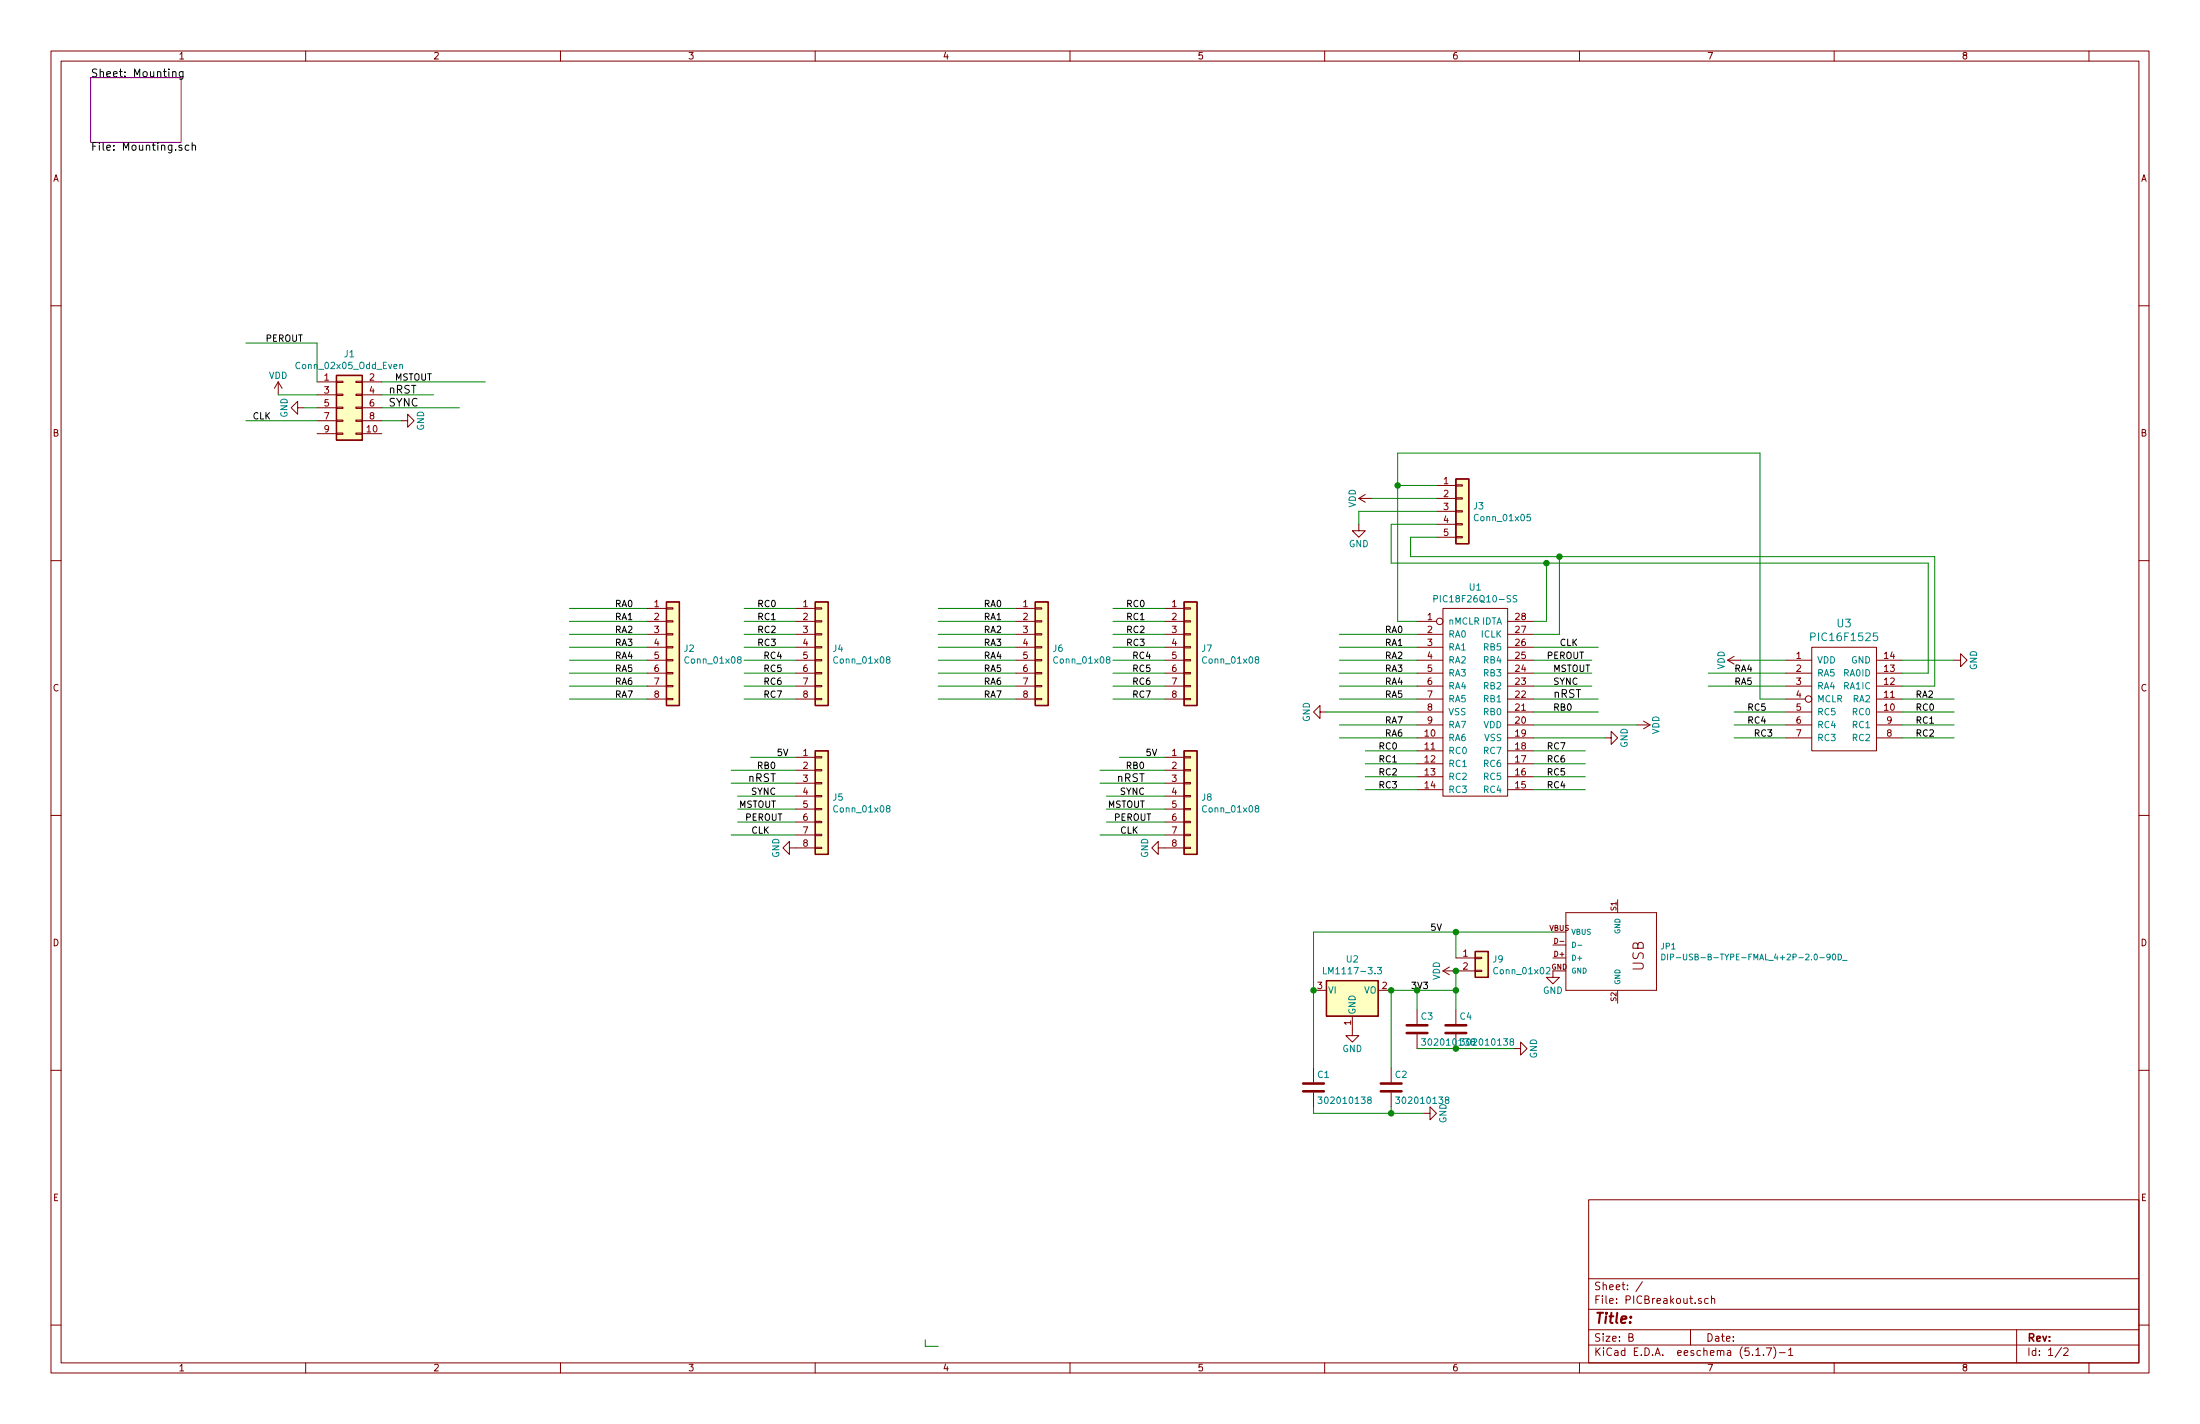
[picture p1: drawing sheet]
EESchema Schematic File Version 4
EELAYER 30 0
EELAYER END
$Descr B 17000 11000
encoding utf-8
Sheet 1 2
Title ""
Date ""
Rev ""
Comp ""
Comment1 ""
Comment2 ""
Comment3 ""
Comment4 ""
$EndDescr
$Sheet
S 700  600  700  500 
U 5BA655A7
F0 "Mounting" 60
F1 "Mounting.sch" 60
$EndSheet
Wire Wire Line
	7250 10400 7150 10400
Wire Wire Line
	7150 10400 7150 10350
$Comp
L power:VDD #PWR05
U 1 1
P 2150 3050
F 0 "#PWR05" H 2150 2900 50  0001 C CNN
F 1 "VDD" H 2150 3200 50  0000 C CNN
F 2 "" H 2150 3050 50  0001 C CNN
F 3 "" H 2150 3050 50  0001 C CNN
	1    2150 3050
	1    0    0    -1  
$EndComp
$Comp
L power:GND #PWR08
U 1 1
P 3100 3250
F 0 "#PWR08" H 3100 3000 50  0001 C CNN
F 1 "GND" H 3100 3100 50  0000 C CNN
F 2 "" H 3100 3250 50  0001 C CNN
F 3 "" H 3100 3250 50  0001 C CNN
	1    3100 3250
	0    -1   -1   0   
$EndComp
Text Label 3000 3050 0    60   ~ 0
nRST
Wire Wire Line
	2950 3250 3100 3250
Wire Wire Line
	2950 3050 3350 3050
Wire Wire Line
	3550 3150 2950 3150
Text Label 3000 3150 0    60   ~ 0
SYNC
Wire Wire Line
	2150 3050 2450 3050
Wire Wire Line
	2350 3150 2450 3150
Text Label 3050 2950 0    50   ~ 0
MSTOUT
$Comp
L power:GND #PWR06
U 1 1
P 2350 3150
F 0 "#PWR06" H 2350 2900 50  0001 C CNN
F 1 "GND" H 2350 3000 50  0000 C CNN
F 2 "" H 2350 3150 50  0001 C CNN
F 3 "" H 2350 3150 50  0001 C CNN
	1    2350 3150
	0    1    1    0   
$EndComp
Wire Wire Line
	10150 8550 10150 8600
Wire Wire Line
	10750 8600 10750 8550
Connection ~ 10750 8600
$Comp
L power:GND #PWR?
U 1 1
P 11000 8600
AR Path="/5CFC7757/5D07AF23" Ref="#PWR?"  Part="1" 
AR Path="/5CFEE74D/5D07AF23" Ref="#PWR?"  Part="1" 
AR Path="/5CE81FF5/5D07AF23" Ref="#PWR?"  Part="1" 
AR Path="/5CE982AE/5D07AF23" Ref="#PWR?"  Part="1" 
AR Path="/5BA655A7/5D01C728/5D07AF23" Ref="#PWR?"  Part="1" 
AR Path="/5D01CD70/5D07AF23" Ref="#PWR?"  Part="1" 
AR Path="/5D08CCAD/5D07AF23" Ref="#PWR?"  Part="1" 
AR Path="/5D117FD0/5D07AF23" Ref="#PWR?"  Part="1" 
AR Path="/5D07AF23" Ref="#PWR019"  Part="1" 
F 0 "#PWR019" H 11000 8350 50  0001 C CNN
F 1 "GND" H 11000 8450 50  0000 C CNN
F 2 "" H 11000 8600 50  0001 C CNN
F 3 "" H 11000 8600 50  0001 C CNN
	1    11000 8600
	0    -1   -1   0   
$EndComp
Wire Wire Line
	10750 8600 11000 8600
Wire Wire Line
	2950 2950 3750 2950
$Comp
L CLRLibrary:PIC18F24Q10_SO U1
U 1 1
P 11400 4650
F 0 "U1" H 11400 4765 50  0000 C CNN
F 1 "PIC18F26Q10-SS" H 11400 4674 50  0000 C CNN
F 2 "Package_SO:SSOP-28_5.3x10.2mm_P0.65mm" H 11500 4700 50  0001 C CNN
F 3 "" H 11500 4700 50  0001 C CNN
	1    11400 4650
	1    0    0    -1  
$EndComp
$Comp
L Connector_Generic:Conn_01x05 J3
U 1 1
P 11300 3950
F 0 "J3" H 11380 3992 50  0000 L CNN
F 1 "Conn_01x05" H 11380 3901 50  0000 L CNN
F 2 "Connector_PinHeader_2.54mm:PinHeader_1x06_P2.54mm_Vertical" H 11300 3950 50  0001 C CNN
F 3 "~" H 11300 3950 50  0001 C CNN
	1    11300 3950
	1    0    0    -1  
$EndComp
Wire Wire Line
	11100 3750 10800 3750
Wire Wire Line
	10800 3750 10800 4800
Wire Wire Line
	10800 4800 10950 4800
Wire Wire Line
	11100 4050 10750 4050
Wire Wire Line
	10750 4050 10750 4350
Wire Wire Line
	10750 4350 11950 4350
Wire Wire Line
	11950 4350 11950 4800
Wire Wire Line
	11950 4800 11850 4800
Wire Wire Line
	11850 4900 12050 4900
Wire Wire Line
	12050 4900 12050 4300
Wire Wire Line
	12050 4300 10900 4300
Wire Wire Line
	10900 4300 10900 4150
Wire Wire Line
	10900 4150 11100 4150
$Comp
L power:VDD #PWR?
U 1 1
P 10600 3850
AR Path="/5CFC7757/5F124115" Ref="#PWR?"  Part="1" 
AR Path="/5CFEE74D/5F124115" Ref="#PWR?"  Part="1" 
AR Path="/5CE81FF5/5F124115" Ref="#PWR?"  Part="1" 
AR Path="/5CE982AE/5F124115" Ref="#PWR?"  Part="1" 
AR Path="/5BA655A7/5D01C728/5F124115" Ref="#PWR?"  Part="1" 
AR Path="/5D01CD70/5F124115" Ref="#PWR?"  Part="1" 
AR Path="/5D08CCAD/5F124115" Ref="#PWR?"  Part="1" 
AR Path="/5D117FD0/5F124115" Ref="#PWR?"  Part="1" 
AR Path="/5F124115" Ref="#PWR0103"  Part="1" 
F 0 "#PWR0103" H 10600 3700 50  0001 C CNN
F 1 "VDD" H 10600 4000 50  0000 C CNN
F 2 "" H 10600 3850 50  0001 C CNN
F 3 "" H 10600 3850 50  0001 C CNN
	1    10600 3850
	0    -1   -1   0   
$EndComp
Wire Wire Line
	11100 3850 10600 3850
$Comp
L power:GND #PWR0104
U 1 1
P 10500 4050
F 0 "#PWR0104" H 10500 3800 50  0001 C CNN
F 1 "GND" H 10500 3900 50  0000 C CNN
F 2 "" H 10500 4050 50  0001 C CNN
F 3 "" H 10500 4050 50  0001 C CNN
	1    10500 4050
	1    0    0    -1  
$EndComp
Wire Wire Line
	11100 3950 10500 3950
Wire Wire Line
	10500 3950 10500 4050
Text Label 10700 4900 0    50   ~ 0
RA0
Text Label 10700 5000 0    50   ~ 0
RA1
Text Label 10700 5100 0    50   ~ 0
RA2
Text Label 10700 5200 0    50   ~ 0
RA3
Text Label 10700 5300 0    50   ~ 0
RA4
Text Label 10700 5400 0    50   ~ 0
RA5
Text Label 10700 5700 0    50   ~ 0
RA6
Text Label 10700 5600 0    50   ~ 0
RA7
Wire Wire Line
	10950 4900 10350 4900
Wire Wire Line
	10950 5000 10350 5000
Wire Wire Line
	10950 5100 10350 5100
Wire Wire Line
	10950 5200 10350 5200
Wire Wire Line
	10950 5300 10350 5300
Wire Wire Line
	10950 5400 10350 5400
Wire Wire Line
	10950 5600 10350 5600
Wire Wire Line
	10950 5700 10350 5700
Text Label 10650 5800 0    50   ~ 0
RC0
Text Label 10650 5900 0    50   ~ 0
RC1
Text Label 10650 6000 0    50   ~ 0
RC2
Text Label 11950 6100 0    50   ~ 0
RC4
Text Label 11950 6000 0    50   ~ 0
RC5
Text Label 11950 5900 0    50   ~ 0
RC6
Text Label 11950 5800 0    50   ~ 0
RC7
Wire Wire Line
	10550 5900 10950 5900
Text Label 10650 6100 0    50   ~ 0
RC3
Wire Wire Line
	10550 5800 10950 5800
Wire Wire Line
	10550 6100 10950 6100
Wire Wire Line
	10550 6000 10950 6000
Wire Wire Line
	11850 5900 12250 5900
Wire Wire Line
	11850 5800 12250 5800
Wire Wire Line
	11850 6100 12250 6100
Wire Wire Line
	11850 6000 12250 6000
Wire Wire Line
	12350 5000 11850 5000
Text Label 12050 5000 0    50   ~ 0
CLK
Wire Wire Line
	12300 5100 11850 5100
Text Label 11950 5100 0    50   ~ 0
PEROUT
Wire Wire Line
	12300 5200 11850 5200
Text Label 12000 5200 0    50   ~ 0
MSTOUT
Wire Wire Line
	12300 5300 11850 5300
Text Label 12000 5300 0    50   ~ 0
SYNC
$Comp
L power:GND #PWR?
U 1 1
P 10250 5500
AR Path="/5CFC7757/5F2369A8" Ref="#PWR?"  Part="1" 
AR Path="/5CFEE74D/5F2369A8" Ref="#PWR?"  Part="1" 
AR Path="/5CE81FF5/5F2369A8" Ref="#PWR?"  Part="1" 
AR Path="/5CE982AE/5F2369A8" Ref="#PWR?"  Part="1" 
AR Path="/5BA655A7/5D01C728/5F2369A8" Ref="#PWR?"  Part="1" 
AR Path="/5D01CD70/5F2369A8" Ref="#PWR?"  Part="1" 
AR Path="/5D08CCAD/5F2369A8" Ref="#PWR?"  Part="1" 
AR Path="/5D117FD0/5F2369A8" Ref="#PWR?"  Part="1" 
AR Path="/5F2369A8" Ref="#PWR0107"  Part="1" 
F 0 "#PWR0107" H 10250 5250 50  0001 C CNN
F 1 "GND" H 10250 5350 50  0000 C CNN
F 2 "" H 10250 5500 50  0001 C CNN
F 3 "" H 10250 5500 50  0001 C CNN
	1    10250 5500
	0    1    1    0   
$EndComp
$Comp
L power:GND #PWR?
U 1 1
P 12400 5700
AR Path="/5CFC7757/5F236A33" Ref="#PWR?"  Part="1" 
AR Path="/5CFEE74D/5F236A33" Ref="#PWR?"  Part="1" 
AR Path="/5CE81FF5/5F236A33" Ref="#PWR?"  Part="1" 
AR Path="/5CE982AE/5F236A33" Ref="#PWR?"  Part="1" 
AR Path="/5BA655A7/5D01C728/5F236A33" Ref="#PWR?"  Part="1" 
AR Path="/5D01CD70/5F236A33" Ref="#PWR?"  Part="1" 
AR Path="/5D08CCAD/5F236A33" Ref="#PWR?"  Part="1" 
AR Path="/5D117FD0/5F236A33" Ref="#PWR?"  Part="1" 
AR Path="/5F236A33" Ref="#PWR0108"  Part="1" 
F 0 "#PWR0108" H 12400 5450 50  0001 C CNN
F 1 "GND" H 12400 5550 50  0000 C CNN
F 2 "" H 12400 5700 50  0001 C CNN
F 3 "" H 12400 5700 50  0001 C CNN
	1    12400 5700
	0    -1   -1   0   
$EndComp
Wire Wire Line
	10950 5500 10250 5500
Wire Wire Line
	12400 5700 11850 5700
Wire Wire Line
	12650 5600 11850 5600
$Comp
L Connector_Generic:Conn_02x05_Odd_Even J1
U 1 1
P 2650 3150
F 0 "J1" H 2700 3567 50  0000 C CNN
F 1 "Conn_02x05_Odd_Even" H 2700 3476 50  0000 C CNN
F 2 "CLRLibrary:RibbonCableSocket_10_OddEven" H 2650 3150 50  0001 C CNN
F 3 "~" H 2650 3150 50  0001 C CNN
	1    2650 3150
	1    0    0    -1  
$EndComp
Wire Wire Line
	2450 2950 2450 2650
Wire Wire Line
	2450 2650 1900 2650
Wire Wire Line
	1900 3250 2450 3250
Text Label 2050 2650 0    50   ~ 0
PEROUT
Text Label 1950 3250 0    50   ~ 0
CLK
$Comp
L CLRLibrary:PIC16F1525 U3
U 1 1
P 14000 4850
F 0 "U3" H 14250 4887 60  0000 C CNN
F 1 "PIC16F1525" H 14250 4781 60  0000 C CNN
F 2 "Package_SO:SO-14_3.9x8.65mm_P1.27mm" H 14000 4850 60  0001 C CNN
F 3 "" H 14000 4850 60  0001 C CNN
	1    14000 4850
	1    0    0    -1  
$EndComp
$Comp
L CLRLibrary:DIP-USB-B-TYPE-FMAL_4+2P-2.0-90D_ JP1
U 1 1
P 12100 7350
F 0 "JP1" H 12828 7392 45  0000 L CNN
F 1 "DIP-USB-B-TYPE-FMAL_4+2P-2.0-90D_" H 12828 7308 45  0000 L CNN
F 2 "CLRConnector:USB4+2-2.5-90D-15.8X12MM" H 12100 7350 50  0001 C CNN
F 3 "" H 12100 7350 50  0001 C CNN
F 4 "320010018" H 12130 7500 20  0001 C CNN "SKU"
	1    12100 7350
	1    0    0    -1  
$EndComp
$Comp
L Regulator_Linear:LM1117-3.3 U2
U 1 1
P 10450 7650
F 0 "U2" H 10450 7892 50  0000 C CNN
F 1 "LM1117-3.3" H 10450 7801 50  0000 C CNN
F 2 "Package_TO_SOT_SMD:SOT-223-3_TabPin2" H 10450 7650 50  0001 C CNN
F 3 "http://www.ti.com/lit/ds/symlink/lm1117.pdf" H 10450 7650 50  0001 C CNN
	1    10450 7650
	1    0    0    -1  
$EndComp
Wire Wire Line
	10150 8600 10750 8600
Wire Wire Line
	12000 7200 11250 7200
Wire Wire Line
	10150 7200 10150 7650
Connection ~ 10150 7650
Wire Wire Line
	10150 7650 10150 8250
Wire Wire Line
	10750 8250 10750 7650
Connection ~ 10750 7650
Text Label 11050 7200 0    50   ~ 0
5V
Text Label 10900 7650 0    50   ~ 0
3V3
$Comp
L power:GND #PWR?
U 1 1
P 12000 7500
AR Path="/5CFC7757/600E2F4E" Ref="#PWR?"  Part="1" 
AR Path="/5CFEE74D/600E2F4E" Ref="#PWR?"  Part="1" 
AR Path="/5CE81FF5/600E2F4E" Ref="#PWR?"  Part="1" 
AR Path="/5CE982AE/600E2F4E" Ref="#PWR?"  Part="1" 
AR Path="/5BA655A7/5D01C728/600E2F4E" Ref="#PWR?"  Part="1" 
AR Path="/5D01CD70/600E2F4E" Ref="#PWR?"  Part="1" 
AR Path="/5D08CCAD/600E2F4E" Ref="#PWR?"  Part="1" 
AR Path="/5D117FD0/600E2F4E" Ref="#PWR?"  Part="1" 
AR Path="/600E2F4E" Ref="#PWR04"  Part="1" 
F 0 "#PWR04" H 12000 7250 50  0001 C CNN
F 1 "GND" H 12000 7350 50  0000 C CNN
F 2 "" H 12000 7500 50  0001 C CNN
F 3 "" H 12000 7500 50  0001 C CNN
	1    12000 7500
	1    0    0    -1  
$EndComp
$Comp
L Connector_Generic:Conn_01x02 J9
U 1 1
P 11450 7400
F 0 "J9" H 11530 7392 50  0000 L CNN
F 1 "Conn_01x02" H 11530 7301 50  0000 L CNN
F 2 "CLRConnector:H2-2.54" H 11450 7400 50  0001 C CNN
F 3 "~" H 11450 7400 50  0001 C CNN
	1    11450 7400
	1    0    0    -1  
$EndComp
Wire Wire Line
	11250 7500 11250 7650
Wire Wire Line
	10750 7650 10950 7650
Wire Wire Line
	11250 7400 11250 7200
Connection ~ 11250 7200
Wire Wire Line
	11250 7200 10150 7200
$Comp
L power:VDD #PWR?
U 1 1
P 11250 7500
AR Path="/5CFC7757/600FC25F" Ref="#PWR?"  Part="1" 
AR Path="/5CFEE74D/600FC25F" Ref="#PWR?"  Part="1" 
AR Path="/5CE81FF5/600FC25F" Ref="#PWR?"  Part="1" 
AR Path="/5CE982AE/600FC25F" Ref="#PWR?"  Part="1" 
AR Path="/5BA655A7/5D01C728/600FC25F" Ref="#PWR?"  Part="1" 
AR Path="/5D01CD70/600FC25F" Ref="#PWR?"  Part="1" 
AR Path="/5D08CCAD/600FC25F" Ref="#PWR?"  Part="1" 
AR Path="/5D117FD0/600FC25F" Ref="#PWR?"  Part="1" 
AR Path="/600FC25F" Ref="#PWR03"  Part="1" 
F 0 "#PWR03" H 11250 7350 50  0001 C CNN
F 1 "VDD" H 11250 7650 50  0000 C CNN
F 2 "" H 11250 7500 50  0001 C CNN
F 3 "" H 11250 7500 50  0001 C CNN
	1    11250 7500
	0    -1   -1   0   
$EndComp
Connection ~ 11250 7500
Wire Wire Line
	12050 4300 14950 4300
Wire Wire Line
	14950 4300 14950 5300
Wire Wire Line
	14950 5300 14700 5300
Connection ~ 12050 4300
Wire Wire Line
	11950 4350 14900 4350
Wire Wire Line
	14900 4350 14900 5200
Wire Wire Line
	14900 5200 14700 5200
Connection ~ 11950 4350
Wire Wire Line
	10800 3750 10800 3500
Wire Wire Line
	10800 3500 13600 3500
Wire Wire Line
	13600 3500 13600 5400
Wire Wire Line
	13600 5400 13800 5400
Connection ~ 10800 3750
$Comp
L power:VDD #PWR?
U 1 1
P 13450 5100
AR Path="/5CFC7757/6012BD57" Ref="#PWR?"  Part="1" 
AR Path="/5CFEE74D/6012BD57" Ref="#PWR?"  Part="1" 
AR Path="/5CE81FF5/6012BD57" Ref="#PWR?"  Part="1" 
AR Path="/5CE982AE/6012BD57" Ref="#PWR?"  Part="1" 
AR Path="/5BA655A7/5D01C728/6012BD57" Ref="#PWR?"  Part="1" 
AR Path="/5D01CD70/6012BD57" Ref="#PWR?"  Part="1" 
AR Path="/5D08CCAD/6012BD57" Ref="#PWR?"  Part="1" 
AR Path="/5D117FD0/6012BD57" Ref="#PWR?"  Part="1" 
AR Path="/6012BD57" Ref="#PWR09"  Part="1" 
F 0 "#PWR09" H 13450 4950 50  0001 C CNN
F 1 "VDD" H 13450 5250 50  0000 C CNN
F 2 "" H 13450 5100 50  0001 C CNN
F 3 "" H 13450 5100 50  0001 C CNN
	1    13450 5100
	0    -1   -1   0   
$EndComp
$Comp
L power:GND #PWR010
U 1 1
P 15100 5100
F 0 "#PWR010" H 15100 4850 50  0001 C CNN
F 1 "GND" H 15100 4950 50  0000 C CNN
F 2 "" H 15100 5100 50  0001 C CNN
F 3 "" H 15100 5100 50  0001 C CNN
	1    15100 5100
	0    -1   -1   0   
$EndComp
$Comp
L power:VDD #PWR?
U 1 1
P 12650 5600
AR Path="/5CFC7757/6012C698" Ref="#PWR?"  Part="1" 
AR Path="/5CFEE74D/6012C698" Ref="#PWR?"  Part="1" 
AR Path="/5CE81FF5/6012C698" Ref="#PWR?"  Part="1" 
AR Path="/5CE982AE/6012C698" Ref="#PWR?"  Part="1" 
AR Path="/5BA655A7/5D01C728/6012C698" Ref="#PWR?"  Part="1" 
AR Path="/5D01CD70/6012C698" Ref="#PWR?"  Part="1" 
AR Path="/5D08CCAD/6012C698" Ref="#PWR?"  Part="1" 
AR Path="/5D117FD0/6012C698" Ref="#PWR?"  Part="1" 
AR Path="/6012C698" Ref="#PWR07"  Part="1" 
F 0 "#PWR07" H 12650 5450 50  0001 C CNN
F 1 "VDD" H 12650 5750 50  0000 C CNN
F 2 "" H 12650 5600 50  0001 C CNN
F 3 "" H 12650 5600 50  0001 C CNN
	1    12650 5600
	0    1    1    0   
$EndComp
Text Label 12000 5400 0    60   ~ 0
nRST
Wire Wire Line
	11850 5400 12350 5400
Wire Wire Line
	11850 5500 12350 5500
Text Label 12000 5500 0    50   ~ 0
RB0
Wire Wire Line
	13450 5100 13800 5100
Wire Wire Line
	14700 5100 15100 5100
Text Label 14800 5400 0    50   ~ 0
RA2
Text Label 14800 5500 0    50   ~ 0
RC0
Text Label 14800 5600 0    50   ~ 0
RC1
Text Label 14800 5700 0    50   ~ 0
RC2
Wire Wire Line
	14700 5600 15100 5600
Wire Wire Line
	14700 5500 15100 5500
Wire Wire Line
	14700 5700 15100 5700
Text Label 13550 5700 0    50   ~ 0
RC3
Text Label 13500 5600 0    50   ~ 0
RC4
Text Label 13500 5500 0    50   ~ 0
RC5
Wire Wire Line
	13400 5600 13800 5600
Wire Wire Line
	13400 5500 13800 5500
Wire Wire Line
	13800 5700 13400 5700
Wire Wire Line
	14700 5400 15100 5400
Text Label 13400 5200 0    50   ~ 0
RA4
Text Label 13400 5300 0    50   ~ 0
RA5
Wire Wire Line
	13800 5200 13200 5200
Wire Wire Line
	13800 5300 13200 5300
$Comp
L Connector_Generic:Conn_01x08 J6
U 1 1
P 8050 5000
F 0 "J6" H 8130 4992 50  0000 L CNN
F 1 "Conn_01x08" H 8130 4901 50  0000 L CNN
F 2 "CLRLibrary:KK156-8" H 8050 5000 50  0001 C CNN
F 3 "~" H 8050 5000 50  0001 C CNN
	1    8050 5000
	1    0    0    -1  
$EndComp
Text Label 7600 4700 0    50   ~ 0
RA0
Text Label 7600 4800 0    50   ~ 0
RA1
Text Label 7600 4900 0    50   ~ 0
RA2
Text Label 7600 5000 0    50   ~ 0
RA3
Text Label 7600 5100 0    50   ~ 0
RA4
Text Label 7600 5200 0    50   ~ 0
RA5
Wire Wire Line
	7850 4700 7250 4700
Wire Wire Line
	7850 4800 7250 4800
Wire Wire Line
	7850 4900 7250 4900
Wire Wire Line
	7850 5000 7250 5000
Wire Wire Line
	7850 5100 7250 5100
Wire Wire Line
	7850 5200 7250 5200
Text Label 7600 5400 0    50   ~ 0
RA7
Text Label 7600 5300 0    50   ~ 0
RA6
Wire Wire Line
	7850 5300 7250 5300
Wire Wire Line
	7850 5400 7250 5400
$Comp
L Connector_Generic:Conn_01x08 J7
U 1 1
P 9200 5000
F 0 "J7" H 9280 4992 50  0000 L CNN
F 1 "Conn_01x08" H 9280 4901 50  0000 L CNN
F 2 "CLRLibrary:KK156-8" H 9200 5000 50  0001 C CNN
F 3 "~" H 9200 5000 50  0001 C CNN
	1    9200 5000
	1    0    0    -1  
$EndComp
Text Label 8700 4700 0    50   ~ 0
RC0
Text Label 8700 4800 0    50   ~ 0
RC1
Text Label 8700 4900 0    50   ~ 0
RC2
Wire Wire Line
	8600 4800 9000 4800
Text Label 8700 5000 0    50   ~ 0
RC3
Wire Wire Line
	8600 4700 9000 4700
Wire Wire Line
	8600 5000 9000 5000
Wire Wire Line
	8600 4900 9000 4900
Text Label 8900 5100 2    50   ~ 0
RC4
Text Label 8900 5200 2    50   ~ 0
RC5
Text Label 8900 5300 2    50   ~ 0
RC6
Text Label 8900 5400 2    50   ~ 0
RC7
Wire Wire Line
	9000 5300 8600 5300
Wire Wire Line
	9000 5400 8600 5400
Wire Wire Line
	9000 5100 8600 5100
Wire Wire Line
	9000 5200 8600 5200
$Comp
L power:GND #PWR?
U 1 1
P 9000 6550
AR Path="/5CFC7757/60156BAF" Ref="#PWR?"  Part="1" 
AR Path="/5CFEE74D/60156BAF" Ref="#PWR?"  Part="1" 
AR Path="/5CE81FF5/60156BAF" Ref="#PWR?"  Part="1" 
AR Path="/5CE982AE/60156BAF" Ref="#PWR?"  Part="1" 
AR Path="/5BA655A7/5D01C728/60156BAF" Ref="#PWR?"  Part="1" 
AR Path="/5D01CD70/60156BAF" Ref="#PWR?"  Part="1" 
AR Path="/5D08CCAD/60156BAF" Ref="#PWR?"  Part="1" 
AR Path="/5D117FD0/60156BAF" Ref="#PWR?"  Part="1" 
AR Path="/60156BAF" Ref="#PWR02"  Part="1" 
F 0 "#PWR02" H 9000 6300 50  0001 C CNN
F 1 "GND" H 9000 6400 50  0000 C CNN
F 2 "" H 9000 6550 50  0001 C CNN
F 3 "" H 9000 6550 50  0001 C CNN
	1    9000 6550
	0    1    1    0   
$EndComp
Text Label 8850 5850 0    50   ~ 0
5V
Wire Wire Line
	9000 5850 8650 5850
$Comp
L Connector_Generic:Conn_01x08 J8
U 1 1
P 9200 6150
F 0 "J8" H 9280 6142 50  0000 L CNN
F 1 "Conn_01x08" H 9280 6051 50  0000 L CNN
F 2 "CLRLibrary:KK156-8" H 9200 6150 50  0001 C CNN
F 3 "~" H 9200 6150 50  0001 C CNN
	1    9200 6150
	1    0    0    -1  
$EndComp
Wire Wire Line
	8500 6450 9000 6450
Text Label 8800 6450 2    50   ~ 0
CLK
Wire Wire Line
	8550 6350 9000 6350
Text Label 8900 6350 2    50   ~ 0
PEROUT
Wire Wire Line
	8550 6250 9000 6250
Text Label 8850 6250 2    50   ~ 0
MSTOUT
Wire Wire Line
	8550 6150 9000 6150
Text Label 8850 6150 2    50   ~ 0
SYNC
Text Label 8850 6050 2    60   ~ 0
nRST
Wire Wire Line
	9000 6050 8500 6050
Wire Wire Line
	9000 5950 8500 5950
Text Label 8850 5950 2    50   ~ 0
RB0
$Comp
L Connector_Generic:Conn_01x08 J2
U 1 1
P 5200 5000
F 0 "J2" H 5280 4992 50  0000 L CNN
F 1 "Conn_01x08" H 5280 4901 50  0000 L CNN
F 2 "Connector_PinHeader_2.54mm:PinHeader_1x08_P2.54mm_Vertical" H 5200 5000 50  0001 C CNN
F 3 "~" H 5200 5000 50  0001 C CNN
	1    5200 5000
	1    0    0    -1  
$EndComp
Text Label 4750 4700 0    50   ~ 0
RA0
Text Label 4750 4800 0    50   ~ 0
RA1
Text Label 4750 4900 0    50   ~ 0
RA2
Text Label 4750 5000 0    50   ~ 0
RA3
Text Label 4750 5100 0    50   ~ 0
RA4
Text Label 4750 5200 0    50   ~ 0
RA5
Wire Wire Line
	5000 4700 4400 4700
Wire Wire Line
	5000 4800 4400 4800
Wire Wire Line
	5000 4900 4400 4900
Wire Wire Line
	5000 5000 4400 5000
Wire Wire Line
	5000 5100 4400 5100
Wire Wire Line
	5000 5200 4400 5200
Text Label 4750 5400 0    50   ~ 0
RA7
Text Label 4750 5300 0    50   ~ 0
RA6
Wire Wire Line
	5000 5300 4400 5300
Wire Wire Line
	5000 5400 4400 5400
Text Label 5850 4700 0    50   ~ 0
RC0
Text Label 5850 4800 0    50   ~ 0
RC1
Text Label 5850 4900 0    50   ~ 0
RC2
Wire Wire Line
	5750 4800 6150 4800
Text Label 5850 5000 0    50   ~ 0
RC3
Wire Wire Line
	5750 4700 6150 4700
Wire Wire Line
	5750 5000 6150 5000
Wire Wire Line
	5750 4900 6150 4900
Text Label 6050 5100 2    50   ~ 0
RC4
Text Label 6050 5200 2    50   ~ 0
RC5
Text Label 6050 5300 2    50   ~ 0
RC6
Text Label 6050 5400 2    50   ~ 0
RC7
Wire Wire Line
	6150 5300 5750 5300
Wire Wire Line
	6150 5400 5750 5400
Wire Wire Line
	6150 5100 5750 5100
Wire Wire Line
	6150 5200 5750 5200
$Comp
L power:GND #PWR?
U 1 1
P 6150 6550
AR Path="/5CFC7757/6016DA19" Ref="#PWR?"  Part="1" 
AR Path="/5CFEE74D/6016DA19" Ref="#PWR?"  Part="1" 
AR Path="/5CE81FF5/6016DA19" Ref="#PWR?"  Part="1" 
AR Path="/5CE982AE/6016DA19" Ref="#PWR?"  Part="1" 
AR Path="/5BA655A7/5D01C728/6016DA19" Ref="#PWR?"  Part="1" 
AR Path="/5D01CD70/6016DA19" Ref="#PWR?"  Part="1" 
AR Path="/5D08CCAD/6016DA19" Ref="#PWR?"  Part="1" 
AR Path="/5D117FD0/6016DA19" Ref="#PWR?"  Part="1" 
AR Path="/6016DA19" Ref="#PWR01"  Part="1" 
F 0 "#PWR01" H 6150 6300 50  0001 C CNN
F 1 "GND" H 6150 6400 50  0000 C CNN
F 2 "" H 6150 6550 50  0001 C CNN
F 3 "" H 6150 6550 50  0001 C CNN
	1    6150 6550
	0    1    1    0   
$EndComp
Text Label 6000 5850 0    50   ~ 0
5V
Wire Wire Line
	6150 5850 5800 5850
Wire Wire Line
	5650 6450 6150 6450
Text Label 5950 6450 2    50   ~ 0
CLK
Wire Wire Line
	5700 6350 6150 6350
Text Label 6050 6350 2    50   ~ 0
PEROUT
Wire Wire Line
	5700 6250 6150 6250
Text Label 6000 6250 2    50   ~ 0
MSTOUT
Wire Wire Line
	5700 6150 6150 6150
Text Label 6000 6150 2    50   ~ 0
SYNC
Text Label 6000 6050 2    60   ~ 0
nRST
Wire Wire Line
	6150 6050 5650 6050
Wire Wire Line
	6150 5950 5650 5950
Text Label 6000 5950 2    50   ~ 0
RB0
$Comp
L Connector_Generic:Conn_01x08 J4
U 1 1
P 6350 5000
F 0 "J4" H 6430 4992 50  0000 L CNN
F 1 "Conn_01x08" H 6430 4901 50  0000 L CNN
F 2 "Connector_PinHeader_2.54mm:PinHeader_1x08_P2.54mm_Vertical" H 6350 5000 50  0001 C CNN
F 3 "~" H 6350 5000 50  0001 C CNN
	1    6350 5000
	1    0    0    -1  
$EndComp
$Comp
L Connector_Generic:Conn_01x08 J5
U 1 1
P 6350 6150
F 0 "J5" H 6430 6142 50  0000 L CNN
F 1 "Conn_01x08" H 6430 6051 50  0000 L CNN
F 2 "Connector_PinHeader_2.54mm:PinHeader_1x08_P2.54mm_Vertical" H 6350 6150 50  0001 C CNN
F 3 "~" H 6350 6150 50  0001 C CNN
	1    6350 6150
	1    0    0    -1  
$EndComp
$Comp
L Device:C C?
U 1 1
P 10950 7950
AR Path="/5CFC7757/60179E5F" Ref="C?"  Part="1" 
AR Path="/5CFEE74D/60179E5F" Ref="C?"  Part="1" 
AR Path="/5CE81FF5/60179E5F" Ref="C?"  Part="1" 
AR Path="/5CE982AE/60179E5F" Ref="C?"  Part="1" 
AR Path="/5BA655A7/5D01C728/60179E5F" Ref="C?"  Part="1" 
AR Path="/5D01CD70/60179E5F" Ref="C?"  Part="1" 
AR Path="/5D08CCAD/60179E5F" Ref="C?"  Part="1" 
AR Path="/5D117FD0/60179E5F" Ref="C?"  Part="1" 
AR Path="/60179E5F" Ref="C3"  Part="1" 
F 0 "C3" H 10975 8050 50  0000 L CNN
F 1 "302010138" H 10975 7850 50  0000 L CNN
F 2 "Capacitor_SMD:C_0805_2012Metric_Pad1.18x1.45mm_HandSolder" H 10988 7800 50  0001 C CNN
F 3 "" H 10950 7950 50  0001 C CNN
	1    10950 7950
	1    0    0    -1  
$EndComp
$Comp
L Device:C C?
U 1 1
P 11250 7950
AR Path="/5CFC7757/6017A220" Ref="C?"  Part="1" 
AR Path="/5CFEE74D/6017A220" Ref="C?"  Part="1" 
AR Path="/5CE81FF5/6017A220" Ref="C?"  Part="1" 
AR Path="/5CE982AE/6017A220" Ref="C?"  Part="1" 
AR Path="/5BA655A7/5D01C728/6017A220" Ref="C?"  Part="1" 
AR Path="/5D01CD70/6017A220" Ref="C?"  Part="1" 
AR Path="/5D08CCAD/6017A220" Ref="C?"  Part="1" 
AR Path="/5D117FD0/6017A220" Ref="C?"  Part="1" 
AR Path="/6017A220" Ref="C4"  Part="1" 
F 0 "C4" H 11275 8050 50  0000 L CNN
F 1 "302010138" H 11275 7850 50  0000 L CNN
F 2 "Capacitor_SMD:C_0603_1608Metric_Pad1.08x0.95mm_HandSolder" H 11288 7800 50  0001 C CNN
F 3 "" H 11250 7950 50  0001 C CNN
	1    11250 7950
	1    0    0    -1  
$EndComp
$Comp
L Device:C C?
U 1 1
P 10150 8400
AR Path="/5CFC7757/6017A57D" Ref="C?"  Part="1" 
AR Path="/5CFEE74D/6017A57D" Ref="C?"  Part="1" 
AR Path="/5CE81FF5/6017A57D" Ref="C?"  Part="1" 
AR Path="/5CE982AE/6017A57D" Ref="C?"  Part="1" 
AR Path="/5BA655A7/5D01C728/6017A57D" Ref="C?"  Part="1" 
AR Path="/5D01CD70/6017A57D" Ref="C?"  Part="1" 
AR Path="/5D08CCAD/6017A57D" Ref="C?"  Part="1" 
AR Path="/5D117FD0/6017A57D" Ref="C?"  Part="1" 
AR Path="/6017A57D" Ref="C1"  Part="1" 
F 0 "C1" H 10175 8500 50  0000 L CNN
F 1 "302010138" H 10175 8300 50  0000 L CNN
F 2 "Capacitor_SMD:C_0805_2012Metric_Pad1.18x1.45mm_HandSolder" H 10188 8250 50  0001 C CNN
F 3 "" H 10150 8400 50  0001 C CNN
	1    10150 8400
	1    0    0    -1  
$EndComp
$Comp
L Device:C C?
U 1 1
P 10750 8400
AR Path="/5CFC7757/6017A93C" Ref="C?"  Part="1" 
AR Path="/5CFEE74D/6017A93C" Ref="C?"  Part="1" 
AR Path="/5CE81FF5/6017A93C" Ref="C?"  Part="1" 
AR Path="/5CE982AE/6017A93C" Ref="C?"  Part="1" 
AR Path="/5BA655A7/5D01C728/6017A93C" Ref="C?"  Part="1" 
AR Path="/5D01CD70/6017A93C" Ref="C?"  Part="1" 
AR Path="/5D08CCAD/6017A93C" Ref="C?"  Part="1" 
AR Path="/5D117FD0/6017A93C" Ref="C?"  Part="1" 
AR Path="/6017A93C" Ref="C2"  Part="1" 
F 0 "C2" H 10775 8500 50  0000 L CNN
F 1 "302010138" H 10775 8300 50  0000 L CNN
F 2 "Capacitor_SMD:C_0603_1608Metric_Pad1.08x0.95mm_HandSolder" H 10788 8250 50  0001 C CNN
F 3 "" H 10750 8400 50  0001 C CNN
	1    10750 8400
	1    0    0    -1  
$EndComp
Wire Wire Line
	11250 7800 11250 7650
Connection ~ 11250 7650
Wire Wire Line
	10950 7800 10950 7650
Connection ~ 10950 7650
Wire Wire Line
	10950 7650 11250 7650
$Comp
L power:GND #PWR?
U 1 1
P 11700 8100
AR Path="/5CFC7757/6018A6DA" Ref="#PWR?"  Part="1" 
AR Path="/5CFEE74D/6018A6DA" Ref="#PWR?"  Part="1" 
AR Path="/5CE81FF5/6018A6DA" Ref="#PWR?"  Part="1" 
AR Path="/5CE982AE/6018A6DA" Ref="#PWR?"  Part="1" 
AR Path="/5BA655A7/5D01C728/6018A6DA" Ref="#PWR?"  Part="1" 
AR Path="/5D01CD70/6018A6DA" Ref="#PWR?"  Part="1" 
AR Path="/5D08CCAD/6018A6DA" Ref="#PWR?"  Part="1" 
AR Path="/5D117FD0/6018A6DA" Ref="#PWR?"  Part="1" 
AR Path="/6018A6DA" Ref="#PWR011"  Part="1" 
F 0 "#PWR011" H 11700 7850 50  0001 C CNN
F 1 "GND" H 11700 7950 50  0000 C CNN
F 2 "" H 11700 8100 50  0001 C CNN
F 3 "" H 11700 8100 50  0001 C CNN
	1    11700 8100
	0    -1   -1   0   
$EndComp
Wire Wire Line
	10950 8100 11250 8100
Connection ~ 11250 8100
Wire Wire Line
	11250 8100 11700 8100
$Comp
L power:GND #PWR?
U 1 1
P 10450 7950
AR Path="/5CFC7757/6019D580" Ref="#PWR?"  Part="1" 
AR Path="/5CFEE74D/6019D580" Ref="#PWR?"  Part="1" 
AR Path="/5CE81FF5/6019D580" Ref="#PWR?"  Part="1" 
AR Path="/5CE982AE/6019D580" Ref="#PWR?"  Part="1" 
AR Path="/5BA655A7/5D01C728/6019D580" Ref="#PWR?"  Part="1" 
AR Path="/5D01CD70/6019D580" Ref="#PWR?"  Part="1" 
AR Path="/5D08CCAD/6019D580" Ref="#PWR?"  Part="1" 
AR Path="/5D117FD0/6019D580" Ref="#PWR?"  Part="1" 
AR Path="/6019D580" Ref="#PWR?"  Part="1" 
F 0 "#PWR?" H 10450 7700 50  0001 C CNN
F 1 "GND" H 10450 7800 50  0000 C CNN
F 2 "" H 10450 7950 50  0001 C CNN
F 3 "" H 10450 7950 50  0001 C CNN
	1    10450 7950
	1    0    0    -1  
$EndComp
$EndSCHEMATC
